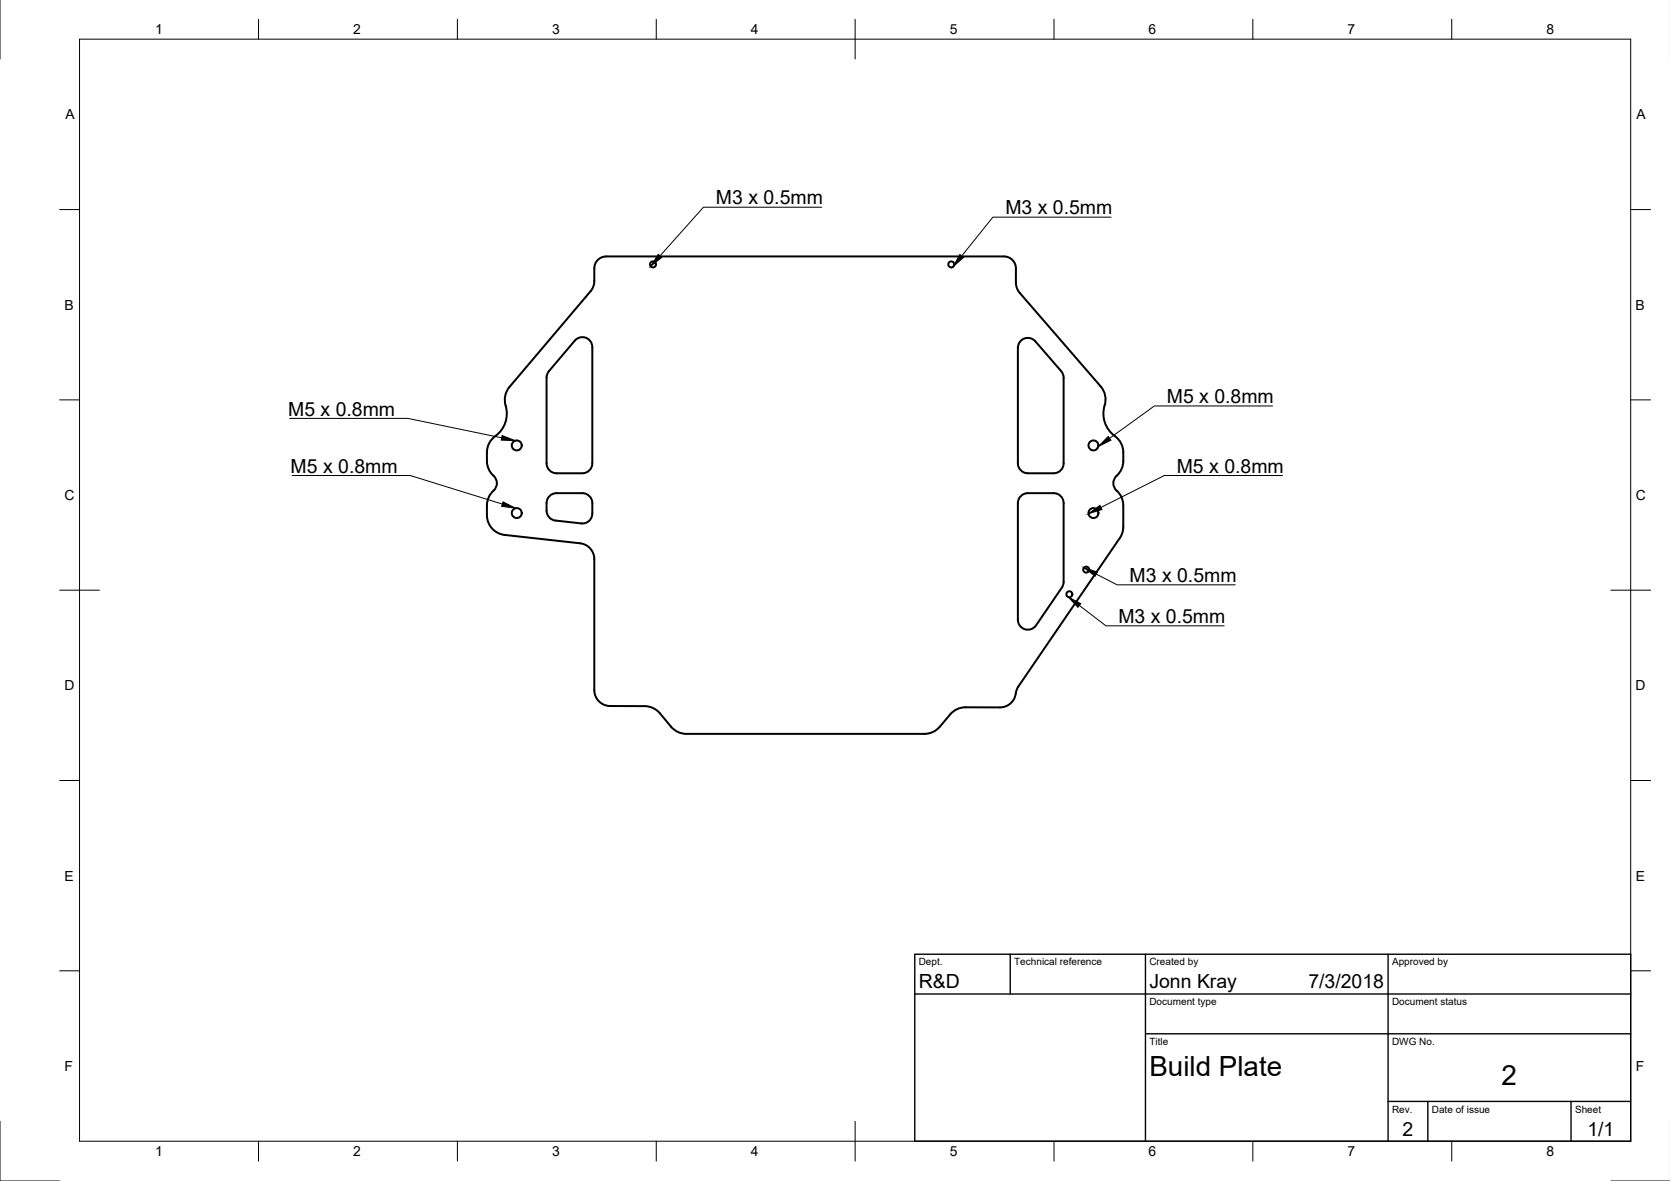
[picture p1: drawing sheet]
<svg xmlns="http://www.w3.org/2000/svg" width="420mm" height="297mm" viewBox="0 0 420 297" stroke-linecap="round" stroke-linejoin="round" font-family="sans-serif">
<!-- layer: Visible -->
<g fill="none" stroke="#000" stroke-width=".5">
<path d="M150.6 65.2l1.2-.6 .7-.1h100.1a3 3 0 0 1 3 3v4l.7 1.8 20.6 23.9a5.4 5.4 0 0 1 .8 5.6 7.2 7.2 0 0 0 3.4 7.3l1.1 1.7a11 11 0 0 1 .3 5.3l-.5 1.2-.6 .9a2.72 2.72 0 0 0 0 4.6l.9 1.6 .3 1.7v5.9l-.6 1.9-25.8 37.7-.5 1.1a4.3 4.3 0 0 1-4.1 4.2h-8.7l-1.8 .3-1.6 1-4 4.4-1.1 .6-1.2 .3-60.5 .1-1.3-.2-1.6-.8-4.2-4.7-1.6-.9-1.8-.4h-8.7a4 4 0 0 1-4-4v-33a4 4 0 0 0-3.5-3.9l-19-2.2a5 5 0 0 1-4.5-4.9 9.3 9.3 0 0 1 .3-4.2l.9-1.6a2.72 2.72 0 0 0 0-4.6l-.9-1.5a11.4 11.4 0 0 1-.1-5.3l.5-1.2 .9-1.1a7.4 7.4 0 0 0 3-8.8 5 5 0 0 1 1.1-4l20.7-24.4 .6-1.8v-3.6a3 3 0 0 1 1.1-2.3zM144.6 85.7a2.5 2.5 0 0 1 2.8-.8 2.5 2.5 0 0 1 1.6 2.4v29.2a2.5 2.5 0 0 1-2.5 2.5h-6.5a2.5 2.5 0 0 1-2.5-2.5l.1-22.2 .5-.9zM267.6 95v21.5M267.6 95l-.2-1-.4-.6-6.5-7.6a2.5 2.5 0 0 0-2.8-.7 2.5 2.5 0 0 0-1.6 2.4v29a2.5 2.5 0 0 0 2.5 2.5h6.5a2.5 2.5 0 0 0 2.5-2.5M138.5 124.6l.9-.5 .6-.1h6.5a2.5 2.5 0 0 1 2.5 2.5v2.7a2.5 2.5 0 0 1-2.8 2.4l-6.5-.7a2.5 2.5 0 0 1-2.2-2.5 3.9 3.9 0 0 1 1-3.8zM267.6 126.5v19.9M267.6 126.5a2.5 2.5 0 0 0-2.5-2.5h-6.5a2.5 2.5 0 0 0-2.5 2.5v29.4a2.5 2.5 0 0 0 1.8 2.4 2.5 2.5 0 0 0 2.8-1l6.5-9.5 .4-1.4"/>
<circle cx="164.3" cy="66.5" r=".75"/>
<circle cx="239.3" cy="66.5" r=".75"/>
<circle cx="130" cy="112" r="1.25"/>
<circle cx="275.1" cy="112" r="1.25"/>
<circle cx="130" cy="129" r="1.25"/>
<circle cx="275.1" cy="129" r="1.25"/>
<circle cx="269" cy="149.5" r=".75"/>
<circle cx="273.3" cy="143.3" r=".75"/>
</g>
<!-- layer: Border -->
<g fill="none" stroke="#000" stroke-width=".25">
<path d="M0 -.1v15M20 9.9h390.3v277.1h-390.3zM65 4.8v5.1M115.1 4.8v5.1M165.1 4.8v5.1M215.1 4.8v10.1M265.2 4.8v5.1M315.2 4.8v5.1M365.2 4.8v5.1M15 52.7h5M410.3 52.7h5M15 100.6h5"/>
<path d="M410.3 100.6h5M15 148.4h10M405.3 148.4h10M15 196.3h5M410.3 196.3h5M15 244.2h5M410.3 244.2h5M0 282v15h15M65 287v5M115.1 287v5M165.1 287v5M215.1 282v10"/>
<path d="M265.2 287v5M315.2 287v5M365.2 287v5M405.3 297h14.9"/>
</g>
<!-- layer: TitleBlock -->
<path d="M230.2 240h180.1v47h-180.1zM230.2 250h180.1M254.2 240v10M288.2 240v47M349.2 240v47M288.2 260h122.1M349.2 277h61.1M359.2 277v10M395.3 277v10" fill="none" stroke="#000" stroke-width=".35"/>
<!-- layer: Annotations -->
<path d="M165.6 64l.9 .8-2.8 2.2zM241.5 64l.9 .7-2.6 2.4zM126.3 109.5l3.4 1.3-3.6-.1zM278.8 109.8l.7 .9-3.2 1.6zM126.6 126.2l3.1 1.6-3.5-.5zM273.9 129.2l2.8-2.1 .6 1.1zM268.8 150.2l3.1 1.6-.7 1zM272.7 142.8l3.4 1.1-.6 1z" fill="#000" stroke="#000" stroke-width=".25"/>
<path d="M206.7 52.1h-29.7l-11 12.3M279.5 54.6h-29.7l-7.8 9.8M72.9 105.2h29.7l23.6 4.9M73.5 119.6h29.7l23.2 7.2M320.2 102.1h-29.8l-11.2 8.1M322.7 119.6h-29.8l-15.9 8M271.6 152.3l6.6 5.1h29.8M275.8 144.4l5.3 2.7h29.7" fill="none" stroke="#000" stroke-width=".25"/>
<g font-size="7">
<text x="289.2" y="270.5">Build Plate</text>
<text x="377.8" y="272.9">2</text>
</g>
<g font-size="4.9">
<text x="180.1" y="51.4">M3 x 0.5mm</text>
<text x="252.9" y="53.9">M3 x 0.5mm</text>
<text x="293.6" y="101.4">M5 x 0.8mm</text>
<text x="72.5" y="104.5">M5 x 0.8mm</text>
<text x="73.1" y="118.9">M5 x 0.8mm</text>
<text x="296.1" y="118.9">M5 x 0.8mm</text>
<text x="284.2" y="146.4">M3 x 0.5mm</text>
<text x="281.4" y="156.7">M3 x 0.5mm</text>
<text x="231.2" y="248.5">R&amp;D</text>
<text x="289.2" y="248.5">Jonn Kray</text>
<text x="329.2" y="248.5">7/3/2018</text>
<text x="352.9" y="285.7">2</text>
<text x="399.4" y="285.7">1/1</text>
</g>
<g font-size="3.5">
<text x="39" y="8.6">1</text>
<text x="88.9" y="8.6">2</text>
<text x="138.9" y="8.6">3</text>
<text x="188.9" y="8.6">4</text>
<text x="239" y="8.6">5</text>
<text x="288.9" y="8.6">6</text>
<text x="339" y="8.6">7</text>
<text x="389.1" y="8.6">8</text>
<text x="16.4" y="30">A</text>
<text x="411.7" y="30">A</text>
<text x="16.2" y="77.9">B</text>
<text x="411.5" y="77.9">B</text>
<text x="16.3" y="125.8">C</text>
<text x="411.5" y="125.8">C</text>
<text x="16.2" y="173.6">D</text>
<text x="411.5" y="173.6">D</text>
<text x="16.3" y="221.5">E</text>
<text x="411.5" y="221.5">E</text>
<text x="16.3" y="269.4">F</text>
<text x="411.5" y="269.4">F</text>
<text x="39" y="290.8">1</text>
<text x="88.9" y="290.8">2</text>
<text x="138.9" y="290.8">3</text>
<text x="188.9" y="290.8">4</text>
<text x="239" y="290.8">5</text>
<text x="288.9" y="290.8">6</text>
<text x="339" y="290.8">7</text>
<text x="389.1" y="290.8">8</text>
</g>
<g font-size="2.5">
<text x="231.2" y="242.8">Dept.</text>
<text x="255.2" y="242.8">Technical reference</text>
<text x="289.2" y="242.8">Created by</text>
<text x="350.2" y="242.8">Approved by</text>
<text x="289.2" y="252.8">Document type</text>
<text x="350.2" y="252.8">Document status</text>
<text x="289.2" y="262.8">Title</text>
<text x="350.2" y="262.8">DWG No.</text>
<text x="350.2" y="279.8">Rev.</text>
<text x="360.2" y="279.8">Date of issue</text>
<text x="396.3" y="279.8">Sheet</text>
</g>
</svg>
